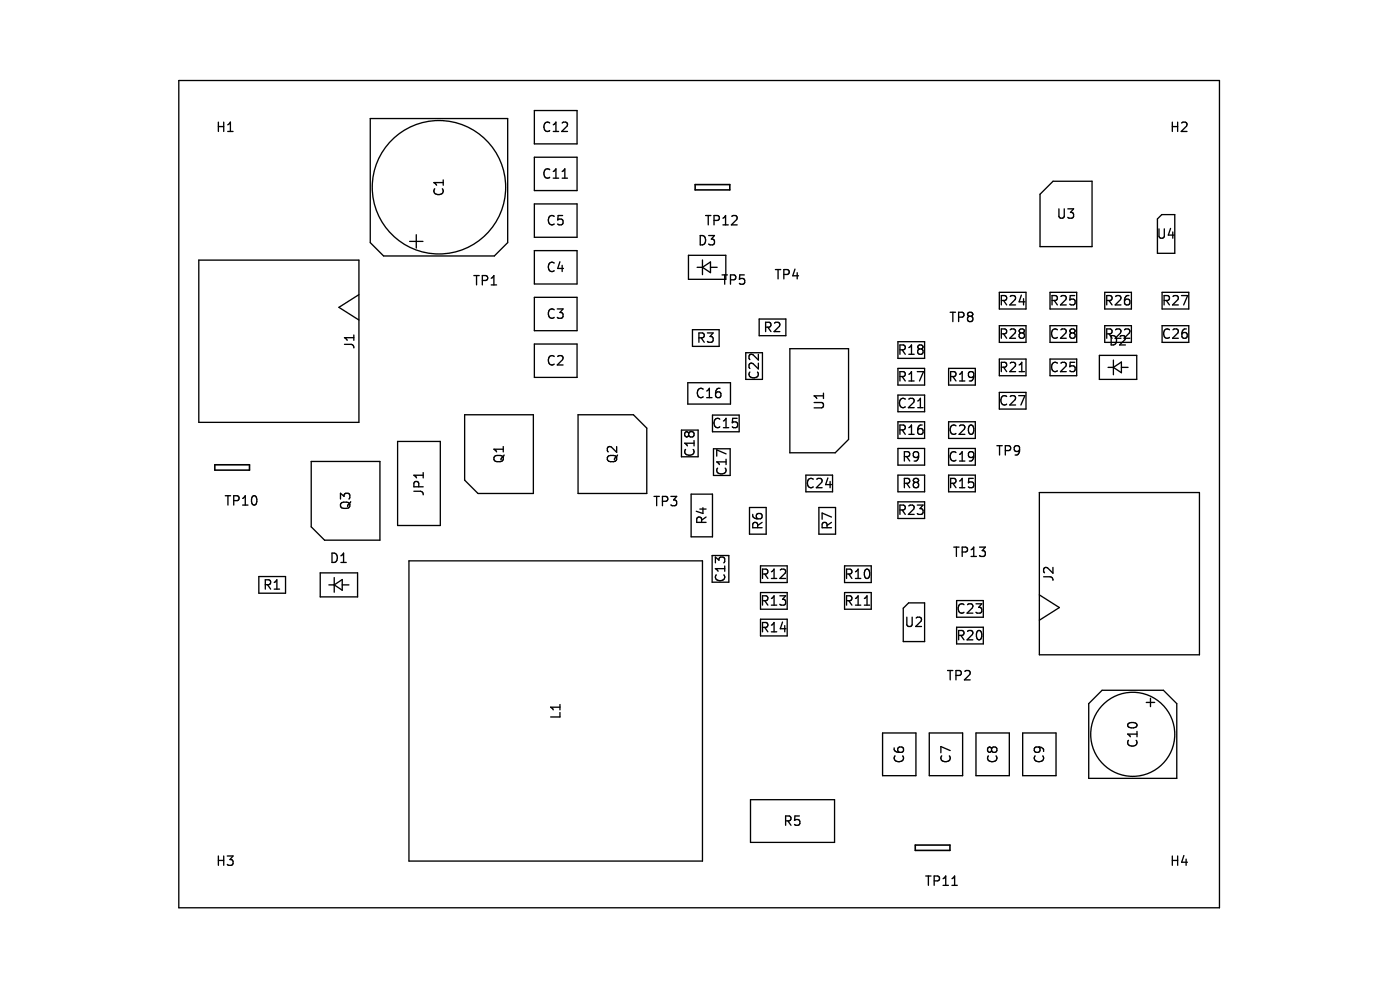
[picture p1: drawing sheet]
<svg xmlns="http://www.w3.org/2000/svg" width="297mm" height="210mm" viewBox="0 0 297 210" stroke-linecap="round" stroke-linejoin="round" font-family="sans-serif">
<g fill="none" stroke="#000" stroke-width=".28">
<path d="M37.9 17.1h220.8v175.5h-220.8zM78.5 25.1h29.2v26.4l-2.8 2.8h-23.5l-2.9-2.8zM113.4 33.4h9v7h-9zM113.4 23.4h9v7.1h-9zM119.3 37.8h1.1M223.4 38.4h8.3v13.9h-11.1v-11.1zM42.2 55.2h33.9v34.4h-33.9zM86.9 51.2h2.8M88.3 49.8v2.8M113.4 43.3h9v7h-9zM113.4 53.2h9v7h-9zM146.1 54.2h7.9v5.1h-7.9z"/>
<path d="M147.9 56.7h1.1M149 55.1v3.2M149 56.7l1.7-1.1v2.2zM150.7 56.7h1.4M245.5 46.4l1-.9h2.7v8.2h-3.7zM76.1 62.5l-4.2 2.7 4.2 2.7M113.4 63.1h9v7h-9zM113.4 73h9v7.1h-9zM146.9 69.9h5.7v3.6h-5.7zM158.2 74.8h3.5v5.7h-3.5zM161.1 67.7h5.6v3.5h-5.6zM167.6 74h12.4v19.2l-2.8 2.8h-9.6z"/>
<path d="M190.5 72.5h5.6v3.5h-5.6zM190.5 78.1h5.6v3.6h-5.6zM201.2 78.1h5.7v3.6h-5.7zM212 62h5.7v3.5h-5.7zM212 76.2h5.7v3.5h-5.7zM212 69.1h5.7v3.5h-5.7zM216.2 78.8h1.1M222.8 62h5.6v3.5h-5.6zM222.8 69.1h5.6v3.5h-5.6zM222.8 76.2h5.6v3.5h-5.6zM233.2 75.4h8v5.1h-8zM234.4 62h5.6v3.5h-5.6z"/>
<path d="M234.4 69.1h5.6v3.5h-5.6zM235.1 77.9h1.1M236.2 76.4v3.1M236.2 77.9l1.7-1.1v2.3zM237.9 77.9h1.4M246.5 62h5.7v3.5h-5.7zM246.5 69.1h5.7v3.5h-5.7zM66 97.9h14.6v16.7h-11.7l-2.9-2.8zM84.3 93.6h9.1v17.9h-9.1zM98.6 88h14.5v16.7h-11.7l-2.8-2.9zM122.6 88h11.8l2.8 2.8v13.9h-14.6zM144.6 91.2h3.5v5.7h-3.5z"/>
<path d="M145.9 81.2h9.1v4.5h-9.1zM151.1 88h5.7v3.6h-5.7zM151.4 95.2h3.5v5.7h-3.5zM190.5 89.5h5.6v3.5h-5.6zM190.5 83.8h5.6v3.5h-5.6zM190.5 95.1h5.6v3.6h-5.6zM194.7 86.5h1.1M201.2 89.5h5.7v3.5h-5.7zM201.2 95.1h5.7v3.6h-5.7zM212 83.2h5.7v3.6h-5.7zM86.8 119h62.2v63.7h-62.2zM89.8 100.2v1.2"/>
<path d="M146.6 104.8h4.5v9.1h-4.5zM151.1 117.8h3.5v5.7h-3.5zM159 107.6h3.5v5.7h-3.5zM171 100.8h5.6v3.5h-5.6zM173.7 107.6h3.6v5.7h-3.6zM190.5 100.8h5.6v3.5h-5.6zM190.5 106.4h5.6v3.6h-5.6zM201.2 100.8h5.7v3.5h-5.7zM220.5 104.5h34v34.4h-34zM54.9 122.3h5.7v3.5h-5.7zM67.9 121.5h8v5.1h-8zM69.8 124.1h1.1"/>
<path d="M70.9 122.5v3.1M70.9 124.1l1.7-1.2v2.3zM72.6 124.1h1.4M161.3 120h5.7v3.6h-5.7zM161.3 125.7h5.7v3.5h-5.7zM161.3 131.4h5.7v3.5h-5.7zM179.2 120h5.6v3.6h-5.6zM179.2 125.7h5.6v3.5h-5.6zM183.4 128.4h1.1M191.6 129l1.2-1.1h3.3v8.2h-4.5zM202.9 127.4h5.7v3.5h-5.7zM202.9 133.1h5.7v3.5h-5.7z"/>
<path d="M220.5 126.2l4.2 2.7-4.2 2.7M187.2 155.5h7.1v9h-7.1zM197.1 155.5h7.1v9h-7.1zM207 155.5h7.1v9h-7.1zM217 155.5h7v9h-7zM231 149.3l2.8-2.9h13l2.8 2.9v15.8h-18.6zM243.2 149h1.8M244.1 148.1v1.8M159.2 169.6h17.8v9.1h-17.8zM202 187.8h1.1"/>
<circle cx="93.1" cy="39.7" r="14.2"/>
<circle cx="240.3" cy="155.8" r="8.9"/>
</g>
<path d="M147.5 39.2h7.3v1.1h-7.3zM45.6 98.6h7.3v1.1h-7.3zM194.2 179.3h7.3v1.1h-7.3z" fill="none" stroke="#000" stroke-width=".34"/>
<g font-size="2.8">
<text x="45.6" y="28.4">H1</text>
<text x="114.8" y="28.4">C12</text>
<text x="248" y="28.4">H2</text>
<text x="94.5" y="41.9" transform="rotate(-90 94.5 41.9)">C1</text>
<text x="114.8" y="38.3">C11</text>
<text x="223.9" y="46.8">U3</text>
<text x="115.7" y="48.2">C5</text>
<text x="147.9" y="52.5">D3</text>
<text x="149.3" y="48.2">TP12</text>
<text x="245.2" y="51">U4</text>
<text x="115.7" y="58.1">C4</text>
<text x="164.1" y="59.7">TP4</text>
<text x="100.1" y="60.9">TP1</text>
<text x="152.8" y="60.8">TP5</text>
<text x="211.7" y="65.2">R24</text>
<text x="222.5" y="65.2">R25</text>
<text x="234.1" y="65.2">R26</text>
<text x="246.3" y="65.2">R27</text>
<text x="115.7" y="68">C3</text>
<text x="161.7" y="70.9">R2</text>
<text x="201.2" y="68.7">TP8</text>
<text x="75.6" y="74.3" transform="rotate(-90 75.6 74.3)">J1</text>
<text x="115.7" y="77.9">C2</text>
<text x="147.6" y="73.1">R3</text>
<text x="190.2" y="75.7">R18</text>
<text x="211.7" y="72.3">R28</text>
<text x="222.5" y="72.3">C28</text>
<text x="234.1" y="72.3">R22</text>
<text x="235" y="73.7">D2</text>
<text x="246.3" y="72.3">C26</text>
<text x="161.4" y="80.8" transform="rotate(-90 161.4 80.8)">C22</text>
<text x="190.2" y="81.3">R17</text>
<text x="201" y="81.3">R19</text>
<text x="211.7" y="79.3">R21</text>
<text x="222.5" y="79.3">C25</text>
<text x="147.3" y="84.9">C16</text>
<text x="175.2" y="87.2" transform="rotate(-90 175.2 87.2)">U1</text>
<text x="190.2" y="87">C21</text>
<text x="211.7" y="86.4">C27</text>
<text x="150.9" y="91.2">C15</text>
<text x="190.2" y="92.6">R16</text>
<text x="201" y="92.6">C20</text>
<text x="107.3" y="98.5" transform="rotate(-90 107.3 98.5)">Q1</text>
<text x="131.3" y="98.5" transform="rotate(-90 131.3 98.5)">Q2</text>
<text x="147.8" y="97.2" transform="rotate(-90 147.8 97.2)">C18</text>
<text x="154.5" y="101.1" transform="rotate(-90 154.5 101.1)">C17</text>
<text x="191.2" y="98.3">R9</text>
<text x="201" y="98.3">C19</text>
<text x="211.1" y="97">TP9</text>
<text x="47.4" y="107.6">TP10</text>
<text x="90.3" y="105.5" transform="rotate(-90 90.3 105.5)">JP1</text>
<text x="138.3" y="107.8">TP3</text>
<text x="170.7" y="104">C24</text>
<text x="191.2" y="104">R8</text>
<text x="201" y="104">R15</text>
<text x="74.7" y="108.4" transform="rotate(-90 74.7 108.4)">Q3</text>
<text x="150.3" y="111.5" transform="rotate(-90 150.3 111.5)">R4</text>
<text x="162.2" y="112.6" transform="rotate(-90 162.2 112.6)">R6</text>
<text x="176.9" y="112.6" transform="rotate(-90 176.9 112.6)">R7</text>
<text x="190.2" y="109.6">R23</text>
<text x="69.7" y="119.8">D1</text>
<text x="201.9" y="118.5">TP13</text>
<text x="55.6" y="125.5">R1</text>
<text x="154.3" y="123.8" transform="rotate(-90 154.3 123.8)">C13</text>
<text x="161.1" y="123.2">R12</text>
<text x="178.9" y="123.2">R10</text>
<text x="223.9" y="123.6" transform="rotate(-90 223.9 123.6)">J2</text>
<text x="161.1" y="128.9">R13</text>
<text x="178.9" y="128.9">R11</text>
<text x="202.7" y="130.6">C23</text>
<text x="161.1" y="134.5">R14</text>
<text x="191.7" y="133.4">U2</text>
<text x="202.7" y="136.2">R20</text>
<text x="200.6" y="144.7">TP2</text>
<text x="119.3" y="152.8" transform="rotate(-90 119.3 152.8)">L1</text>
<text x="241.7" y="158.9" transform="rotate(-90 241.7 158.9)">C10</text>
<text x="192.2" y="162.2" transform="rotate(-90 192.2 162.2)">C6</text>
<text x="202.1" y="162.2" transform="rotate(-90 202.1 162.2)">C7</text>
<text x="212" y="162.2" transform="rotate(-90 212 162.2)">C8</text>
<text x="221.9" y="162.2" transform="rotate(-90 221.9 162.2)">C9</text>
<text x="166" y="175.6">R5</text>
<text x="45.6" y="184.1">H3</text>
<text x="248" y="184.1">H4</text>
<text x="196" y="188.3">TP11</text>
</g>
</svg>
